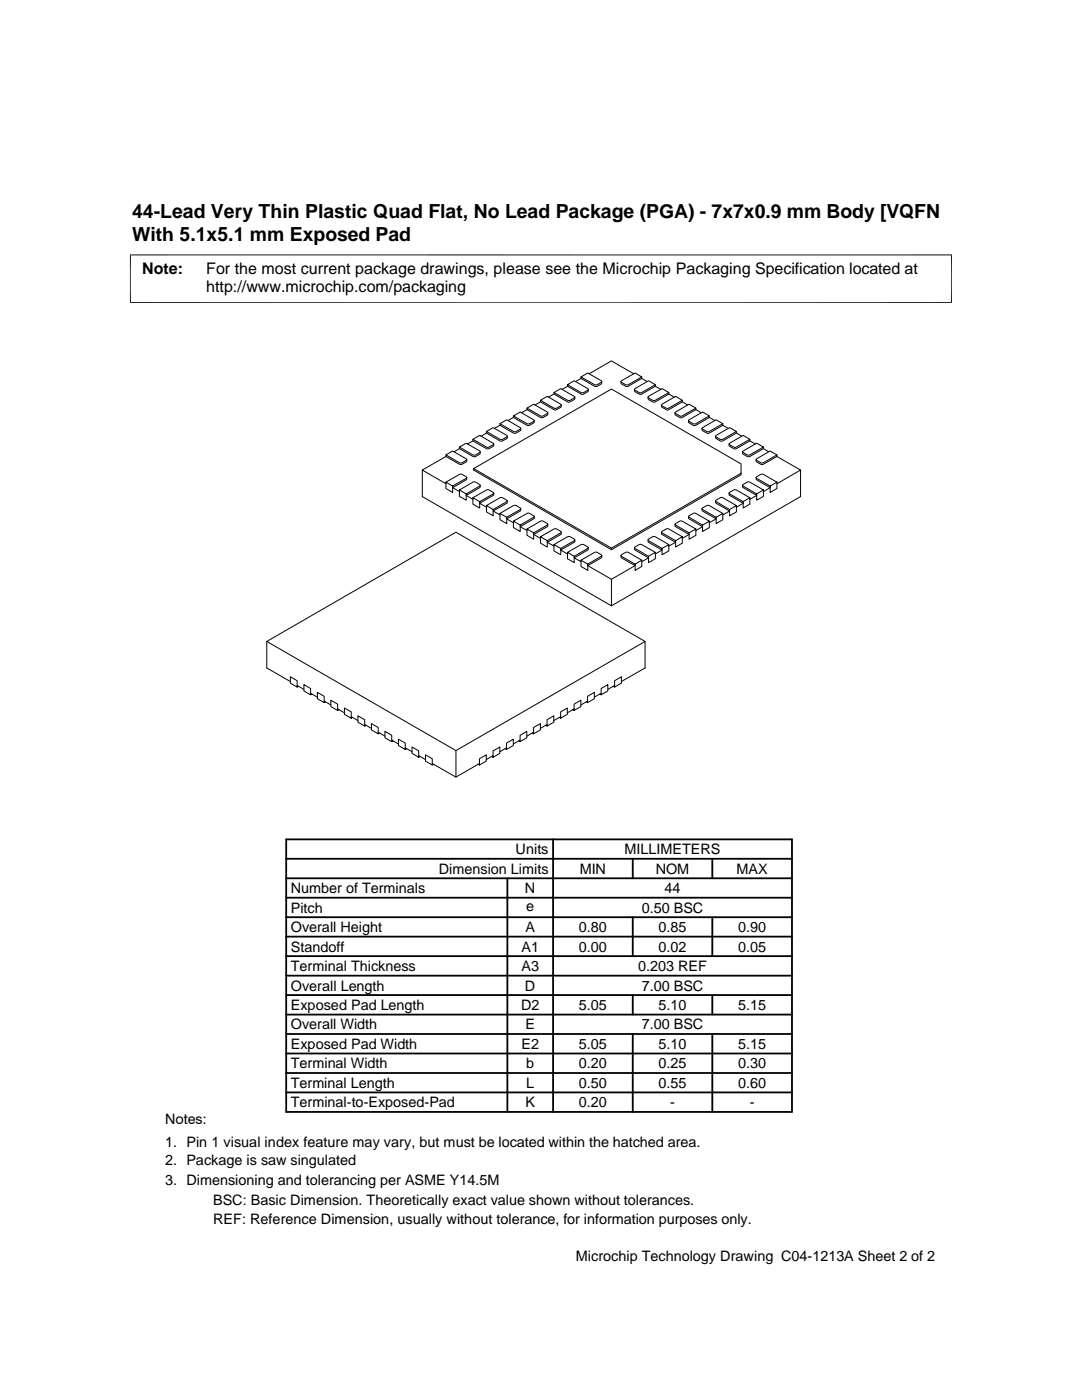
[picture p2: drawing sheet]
<svg xmlns="http://www.w3.org/2000/svg" width="216mm" height="279mm" viewBox="0 0 216 279" stroke-linecap="round" stroke-linejoin="round" font-family="sans-serif">
<g fill="none" stroke="#000" stroke-width=".2">
<path d="M26 50.8v9.7M189.9 50.8v9.7M189.9 50.9h-164M25.9 60.4h164M107.8 79.9l1.4-.8 2.8 1.7-.9 .6-.4 .1zM107.8 79.9v.3l2.9 1.6h.3l.9-.5 .1-.5M110.5 78.3l1.4-.7 2.8 1.7-.9 .6h-.5zM110.5 78.3v.3l2.8 1.6h.5l.8-.5 .1-.4M110.5 78.6l-1 .7M113.2 76.8l1.4-.8 2.8 1.7-.9 .6-.4 .1zM113.2 76.8v.3l2.9 1.6h.3l.9-.5 .1-.5M113.2 77.1l-1 .6"/>
<path d="M115.9 75.2l1.4-.8 2.8 1.8-.9 .6h-.5zM115.9 75.2v.3l2.8 1.6h.5l.8-.5 .1-.4M115.9 75.5l-1 .7M117.6 74.6l4.4-2.6 4.4 2.6M123.9 76.1l2.8-1.7 1.4 .8-2.9 1.6h-.4l-.8-.5zM126.6 77.6l2.8-1.6 1.4 .8-2.8 1.6-.5-.1-.8-.4zM128.1 75.2v.3l-2.9 1.6h-.4l-.8-.5-.1-.4M128.1 75.5l1 .7M129.3 79.2l2.8-1.6 1.4 .7-2.9 1.6h-.4l-.8-.5zM130.8 76.8v.3l-2.8 1.6h-.4l-.9-.5-.1-.5M130.8 77.1l1 .6M133.5 78.3v.3l-2.9 1.6h-.4l-.8-.5-.1-.4"/>
<path d="M133.5 78.6l1 .7M136.1 79.9v.3l-2.8 1.6h-.3l-.9-.5-.1-.5M84.3 93.8v5.3l37.7 21.8 37.7-21.8v-5.3M89 91.1l-4.7 2.7 4.7 2.7M89 90.8l1.3-.8 2.8 1.7-.9 .7h-.4zM89 90.8v.3l2.8 1.6 .4-.1 .8-.4 .1-.5M89 96.2v1.3l1.3 .8v-1.3l2.7-1.5 .1-.3-.9-.5-.4-.1-2.8 1.6 1.3 .8M91.7 89.2l1.3-.7 2.8 1.7-.9 .6h-.4zM91.7 89.2v.3l2.8 1.6h.4l.8-.5 .1-.4M91.7 97.8v1.3l1.3 .7v-1.2l2.7-1.6 .1-.2-.9-.6h-.4l-2.8 1.6 1.3 .8M91.7 89.5l-1.1 .7M93.1 95.3l-.1 .5-2.7 1.5 1.4 .8"/>
<path d="M94.4 87.7l1.3-.8 2.8 1.7-1 .7h-.3zM94.4 87.7v.3l2.8 1.6 .4-.1 .8-.4 .1-.5M94.4 99.3v1.3l1.3 .8v-1.3l2.8-1.7-.9-.6-.4-.1-2.8 1.6 1.3 .8M94.4 88l-1.1 .6M94.5 93.5l27.5-15.9 25.9 15v1.8l-25.9 15zM94.5 93.5v.3l27.5 15.9 25.9-14.9v-.4M95.8 96.9l-.1 .4-2.7 1.6 1.4 .8M97.1 86.1l1.3-.8 2.8 1.8-.9 .6h-.4zM97.1 86.1v.3l2.8 1.6h.4l.8-.5 .1-.4M97.1 86.4l-1.1 .7M98.5 98.4l-.1 .5-2.7 1.5 1.4 .8M99.8 84.6l1.3-.8 2.8 1.7-.9 .6-.4 .1z"/>
<path d="M99.8 84.6v.3l2.8 1.6 .4-.1 .8-.4 .1-.5M99.8 84.9l-1.1 .6M101.2 100l-.1 .4-2.7 1.6 1.4 .8M102.4 83l1.4-.8 2.8 1.7-.9 .7h-.4zM102.4 83v.3l2.9 1.6h.4l.9-.6v-.4M102.4 83.3l-1 .6M105.2 81.4l1.3-.7 2.8 1.7-.9 .6-.4 .1zM105.2 81.4v.3l2.8 1.7 .4-.1 .8-.5 .1-.4M105.2 81.7l-1.1 .7M107.8 80.2l-1 .6M132.1 80.7l2.7-1.6 1.3 .8-2.8 1.6-.4-.1-.8-.4-.1-.2zM134.7 82.3l2.8-1.6 1.4 .7-2.9 1.7h-.3l-1-.6z"/>
<path d="M136.1 80.2l1.1 .6M137.4 83.9l2.8-1.7 1.3 .8-2.8 1.6h-.4l-.8-.5zM138.9 81.4v.3l-2.9 1.7-.4-.1-.8-.5-.1-.4M138.9 81.7l1 .7M140.1 85.4l2.8-1.6 1.3 .8-2.8 1.6h-.3l-.9-.6zM141.5 83v.3l-2.8 1.6h-.4l-.8-.5-.1-.5M141.5 83.3l1.1 .6M142.8 100l.1 .4 2.7 1.6-1.4 .8M142.8 87l2.8-1.7 1.3 .8-2.8 1.6h-.4l-.8-.5zM144.2 84.6v.3l-2.8 1.6-.4-.1-.8-.4-.1-.5M144.2 84.9l1.1 .6M145.5 98.4l.1 .5 2.7 1.5-1.4 .8"/>
<path d="M145.5 88.5l2.8-1.6 1.3 .8-2.8 1.6h-.3l-.9-.5zM146.9 86.1v.3l-2.8 1.6h-.4l-.8-.5-.1-.4M146.9 86.4l1.1 .7M148.2 96.9l.1 .4 2.7 1.6-1.4 .8M148.2 90.1l2.8-1.6 1.3 .7-2.8 1.6h-.4l-.8-.5zM149.6 99.3v1.3l-1.3 .8v-1.3l-2.7-1.5-.1-.3 .9-.5 .4-.1 2.8 1.6-1.3 .8M149.6 87.7v.3l-2.8 1.6-.4-.1-.8-.4-.1-.5M149.6 88l1.1 .6M150.9 95.3l.1 .5 2.7 1.5-1.4 .8M150.9 91.6l2.8-1.6 1.3 .8-2.8 1.6h-.4l-.9-.6zM152.3 97.8v1.3l-1.3 .7v-1.2l-2.7-1.6-.1-.2 .9-.6h.4l2.8 1.6-1.3 .8M152.3 89.2v.3l-2.8 1.6h-.4l-.8-.5-.1-.4"/>
<path d="M152.3 89.5l1.1 .7M155 96.2v1.3l-1.3 .8v-1.3l-2.7-1.5-.1-.3 .9-.5 .4-.1 2.8 1.6-1.3 .8M155 90.8v.3l-2.8 1.6-.4-.1-.8-.4-.1-.5M155 91.1l4.7 2.7-4.7 2.7M97.1 100.9v1.3l1.3 .7v-1.2l2.7-1.6 .1-.2-.9-.6h-.4l-2.8 1.6 1.3 .8M99.8 102.5v1.2l1.3 .8v-1.3l2.7-1.5 .1-.2-.9-.6h-.4l-2.8 1.6 1.3 .7M102.4 104v1.3l1.4 .8v-1.3l2.8-1.6v-.2l-1-.6h-.3l-2.9 1.6 1.4 .8M103.9 101.5l-.1 .5-2.7 1.5 1.3 .8M105.2 105.6v1.2l1.3 .8v-1.3l2.7-1.5 .1-.2-.9-.6h-.4l-2.8 1.6 1.3 .7M106.6 103.1l-.1 .4-2.7 1.6 1.4 .8M107.8 107.1v1.3l1.4 .8v-1.3l2.7-1.6 .1-.2-1-.6h-.3l-2.9 1.6 1.4 .8M109.3 104.6l-.1 .5-2.7 1.6 1.3 .7"/>
<path d="M110.5 108.7v1.2l1.4 .8v-1.2l2.7-1.6 .1-.2-.9-.6h-.5l-2.8 1.6 1.4 .8M112 106.2l-.1 .5-2.7 1.5 1.3 .8M113.2 110.2v1.3l1.4 .8v-1.3l2.7-1.5 .1-.3-.9-.5-.4-.1-2.9 1.6 1.4 .8M114.7 107.8l-.1 .4-2.7 1.6 1.3 .8M115.9 111.8v1.3l1.4 .7v-1.2l2.7-1.6 .1-.2-.9-.6h-.5l-2.8 1.6 1.4 .8M117.4 109.3l-.1 .5-2.7 1.5 1.3 .8M120.1 110.9l-.1 .4-2.7 1.6 4.7 2.7v5.3M122 109.4v.3M123.9 110.9l.1 .4 2.7 1.6-4.7 2.7M126.6 109.3l.1 .5 2.7 1.5-1.3 .8M128.1 111.8v1.3l-1.4 .7v-1.2l-2.7-1.6-.1-.2 .9-.6h.4l2.9 1.6-1.4 .8M129.3 107.8l.1 .4 2.7 1.6-1.3 .8"/>
<path d="M130.8 110.2v1.3l-1.4 .8v-1.3l-2.7-1.5-.1-.3 .9-.5 .5-.1 2.8 1.6-1.4 .8M132 106.2l.1 .5 2.7 1.5-1.3 .8M133.5 108.7v1.2l-1.4 .8v-1.2l-2.7-1.6-.1-.2 .9-.6h.4l2.9 1.6-1.4 .8M134.7 104.6l.1 .5 2.7 1.6-1.4 .7M136.1 107.1v1.3l-1.3 .8v-1.3l-2.7-1.6-.1-.2 1-.6h.3l2.8 1.6-1.3 .8M137.4 103.1l.1 .4 2.7 1.6-1.3 .8M138.9 105.6v1.2l-1.4 .8v-1.3l-2.7-1.5-.1-.2 .9-.6h.4l2.9 1.6-1.4 .7M140.1 101.5l.1 .5 2.7 1.5-1.4 .8M141.5 104v1.3l-1.3 .8v-1.3l-2.7-1.6-.1-.2 1-.6h.3l2.8 1.6-1.3 .8M144.2 102.5v1.2l-1.3 .8v-1.3l-2.7-1.5-.1-.2 .9-.6h.4l2.8 1.6-1.3 .7M146.9 100.9v1.3l-1.3 .7v-1.2l-2.7-1.6-.1-.2 .9-.6h.4l2.8 1.6-1.3 .8M53.2 128l37.8-21.8 37.7 21.8-37.7 21.8z"/>
<path d="M53.2 128v5.3l4.7 2.7M59.3 136.8l1.3 .8M59.6 137l-.3 .1-1.4-.8v-1.2l1.4 .7v1.3M62 138.4l1.3 .7M62.3 138.5l-.3 .2-1.4-.8v-1.3l1.4 .8v1.3M64.7 139.9l1.3 .8M117.2 139.9l-1.3 .8M119.7 138.5l.3 .2 1.3-.8v-1.3l-1.3 .8v1.3M120 138.4l-1.4 .7M122.4 137l.2 .1 1.4-.8v-1.2l-1.4 .7v1.3M122.6 136.8l-1.3 .8M128.7 128v5.3l-4.7 2.7"/>
<path d="M65 140.1l-.3 .1-1.4-.8v-1.2l1.4 .8v1.2M67.4 141.5l1.3 .8M67.6 141.6l-.2 .2-1.4-.8v-1.3l1.4 .8v1.3M70.1 143l1.3 .8M70.3 143.2l-.2 .1-1.4-.7v-1.3l1.4 .8v1.2M72.8 144.6l1.3 .8M73 144.7l-.2 .2-1.4-.8v-1.2l1.4 .7v1.3M75.5 146.1l1.3 .8M75.7 146.3l-.2 .2-1.4-.8v-1.3l1.4 .8v1.3M78.2 147.7l1.3 .8M78.4 147.8l-.2 .2-1.4-.8v-1.2l1.4 .7v1.3M80.9 149.2l1.3 .8"/>
<path d="M81.1 149.4l-.2 .2-1.4-.8v-1.3l1.4 .8v1.3M83.5 150.8l1.4 .8M83.8 151l-.3 .1-1.3-.8v-1.2l1.3 .8v1.2M84.9 150.6l1.4 .8v1.3l-1.4-.8zM86.3 152.4l4.7 2.7 4.7-2.7M86.5 152.5l-.2 .2M91 149.8v5.3zM95.4 152.5l.3 .2M95.7 151.4l1.3-.8v1.3l-1.3 .8zM98.1 151l.3 .1 1.3-.8v-1.2l-1.3 .8v1.2M98.4 150.8l-1.4 .8M100.8 149.4l.3 .2 1.3-.8v-1.3l-1.3 .8v1.3"/>
<path d="M101.1 149.2l-1.4 .8M103.5 147.8l.3 .2 1.3-.8v-1.2l-1.3 .7v1.3M103.8 147.7l-1.4 .8M106.2 146.3l.3 .2 1.3-.8v-1.3l-1.3 .8v1.3M106.5 146.1l-1.4 .8M108.9 144.7l.3 .2 1.3-.8v-1.2l-1.3 .7v1.3M109.2 144.6l-1.4 .8M111.6 143.2l.3 .1 1.3-.7v-1.3l-1.3 .8v1.2M111.9 143l-1.4 .8M114.3 141.6l.3 .2 1.3-.8v-1.3l-1.3 .8v1.3M114.6 141.5l-1.4 .8M117 140.1l.2 .1 1.4-.8v-1.2l-1.4 .8v1.2"/>
</g>
<g fill="none" stroke="#000" stroke-width=".36">
<path d="M57.1 179.2h100.9M57.1 175.3h100.9M57.1 171.4h100.9M57.1 167.5h100.9v54.4h-100.9zM101.2 175.3v46.6M110.4 167.5v54.4M126.3 171.4v3.9M142.1 171.4v3.9M57.1 186.9h100.9M57.1 183h100.9M57.1 198.6h100.9M57.1 194.7h100.9"/>
<path d="M57.1 190.8h100.9M126.3 183v7.8M126.3 198.6v3.9M142.1 183v7.8M142.1 198.6v3.9M57.1 214.1h100.9M57.1 206.4h100.9M57.1 202.5h100.9M57.1 210.2h100.9M57.1 218h100.9M126.3 206.4v15.5M142.1 206.4v15.5"/>
</g>
<g font-size="3.9">
<text x="26.4" y="43.5">44-Lead Very Thin Plastic Quad Flat, No Lead Package (PGA) - 7x7x0.9 mm Body [VQFN</text>
<text x="26.4" y="48">With 5.1x5.1 mm Exposed Pad</text>
</g>
<g font-size="3.2">
<text x="28.4" y="54.6">Note:</text>
<text x="41.1" y="58.3">http://www.microchip.com/packaging</text>
<text x="41.1" y="54.6">For the most current package drawings, please see the Microchip Packaging Specification located at</text>
</g>
<g font-size="2.9">
<text x="102.9" y="170.5">Units</text>
<text x="124.6" y="170.5">MILLIMETERS</text>
<text x="58" y="178.2">Number of Terminals</text>
<text x="87.6" y="174.4">Dimension Limits</text>
<text x="104.8" y="178.2">N</text>
<text x="115.7" y="174.4">MIN</text>
<text x="130.8" y="174.4">NOM</text>
<text x="132.6" y="178.2">44</text>
<text x="147" y="174.4">MAX</text>
<text x="58" y="182.1">Pitch</text>
<text x="105" y="181.8">e</text>
<text x="128" y="182.1">0.50 BSC</text>
<text x="58" y="186">Overall Height</text>
<text x="58" y="189.9">Standoff</text>
<text x="104.1" y="189.9">A1</text>
<text x="104.8" y="186">A</text>
<text x="115.5" y="186">0.80</text>
<text x="115.5" y="189.9">0.00</text>
<text x="131.4" y="186">0.85</text>
<text x="131.4" y="189.9">0.02</text>
<text x="147.3" y="186">0.90</text>
<text x="147.3" y="189.9">0.05</text>
<text x="58" y="193.8">Terminal Thickness</text>
<text x="58" y="197.7">Overall Length</text>
<text x="104.1" y="193.8">A3</text>
<text x="104.8" y="197.7">D</text>
<text x="127.3" y="193.8">0.203 REF</text>
<text x="128" y="197.7">7.00 BSC</text>
<text x="58" y="201.6">Exposed Pad Length</text>
<text x="104" y="201.6">D2</text>
<text x="115.5" y="201.6">5.05</text>
<text x="131.4" y="201.6">5.10</text>
<text x="147.3" y="201.6">5.15</text>
<text x="58" y="205.4">Overall Width</text>
<text x="58" y="209.3">Exposed Pad Width</text>
<text x="104" y="209.3">E2</text>
<text x="104.8" y="205.4">E</text>
<text x="115.5" y="209.3">5.05</text>
<text x="128" y="205.4">7.00 BSC</text>
<text x="131.4" y="209.3">5.10</text>
<text x="147.3" y="209.3">5.15</text>
<text x="58" y="213.2">Terminal Width</text>
<text x="105" y="213.2">b</text>
<text x="115.5" y="213.2">0.20</text>
<text x="131.4" y="213.2">0.25</text>
<text x="147.3" y="213.2">0.30</text>
<text x="58" y="217.1">Terminal Length</text>
<text x="58" y="221">Terminal-to-Exposed-Pad</text>
<text x="104.8" y="221">K</text>
<text x="105" y="217.1">L</text>
<text x="115.5" y="217.1">0.50</text>
<text x="115.5" y="221">0.20</text>
<text x="131.4" y="217.1">0.55</text>
<text x="133.7" y="221">-</text>
<text x="147.3" y="217.1">0.60</text>
<text x="149.6" y="221">-</text>
<text x="32.9" y="224.3">Notes:</text>
<text x="32.9" y="228.9">1. Pin 1 visual index feature may vary, but must be located within the hatched area.</text>
<text x="32.9" y="232.6">2. Package is saw singulated</text>
<text x="32.9" y="236.5">3. Dimensioning and tolerancing per ASME Y14.5M</text>
<text x="42.5" y="244.3">REF: Reference Dimension, usually without tolerance, for information purposes only.</text>
<text x="42.5" y="240.6">BSC: Basic Dimension. Theoretically exact value shown without tolerances.</text>
<text x="114.9" y="251.7">Microchip Technology Drawing C04-1213A Sheet 2 of 2</text>
</g>
</svg>
